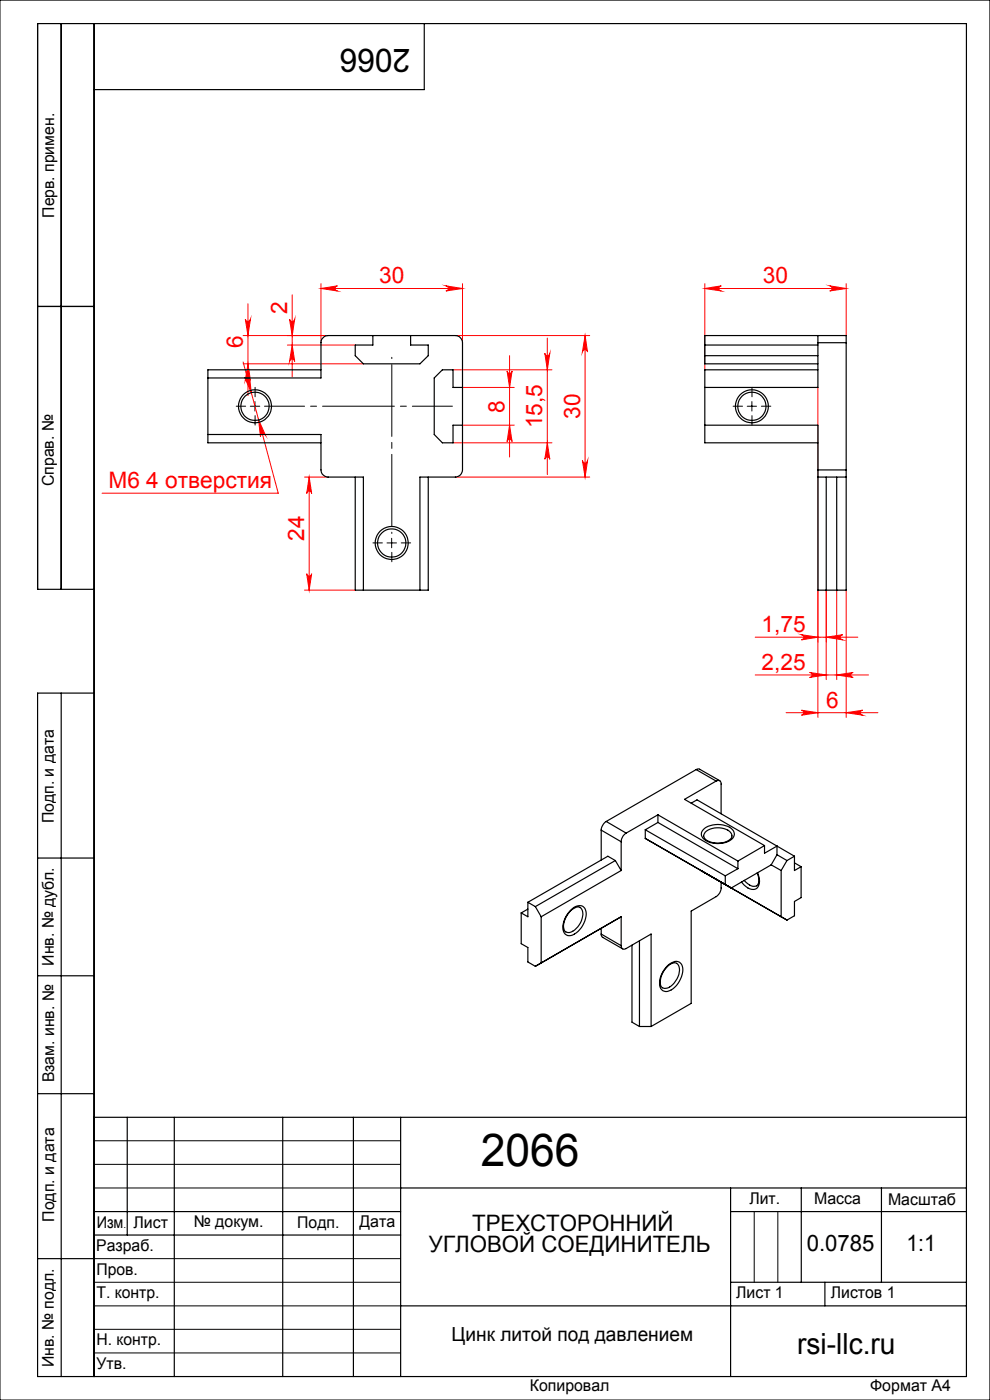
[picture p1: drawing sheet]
<svg xmlns="http://www.w3.org/2000/svg" width="210mm" height="297mm" viewBox="0 0 210 297" stroke-linecap="round" stroke-linejoin="round" font-family="sans-serif">
<g fill="none" stroke="#f00" stroke-width=".21">
<path d="M51.6 77.2h25.5M51.6 71.2h18M51.6 76.8l7.4 27.8h-37.3M52 67.7a.55 .55 0 0 0 .6 .5 .55 .55 0 0 0 .5-.5l-.5 3.5zM52.6 64.4v19.5M52.6 77.2l.5 3.5a.55 .55 0 0 0-.5-.5 .55 .55 0 0 0-.6 .5zM61 73.2h14.3M61.4 67.7a.55 .55 0 0 0 .6 .5 .55 .55 0 0 0 .5-.5l-.5 3.5zM62 62.5v17.4M62 73.2l.5 3.5a.55 .55 0 0 0-.5-.5 .55 .55 0 0 0-.6 .5zM68.1 61.2l3.5-.6a.55 .55 0 0 0-.5 .6 .55 .55 0 0 0 .5 .5zM68.1 60.2v12.5"/>
<path d="M68.1 61.2h30M94.6 60.6l3.5 .6-3.5 .5a.55 .55 0 0 0 .5-.5 .55 .55 0 0 0-.5-.6zM96.1 78.5h21M96.6 71.2h28.5M98.1 60.2v12.5M107.6 78.7a.53 .53 0 0 0 .5 .5 .53 .53 0 0 0 .5-.5l-.5 3.5zM108.1 75.5v21.4M115.6 74.9a.53 .53 0 0 0 .5 .6 .53 .53 0 0 0 .5-.6l-.5 3.6zM116.1 71.7v29M124.1 71.2l.5 3.5a.55 .55 0 0 0-.5-.5 .55 .55 0 0 0-.6 .5zM124.1 71.2v30M149.5 61.2h30"/>
<path d="M149.5 60.2v18.2M149.5 61.2l3.5-.6a.55 .55 0 0 0-.5 .6 .55 .55 0 0 0 .5 .5zM176 60.6l3.5 .6-3.5 .5a.55 .55 0 0 0 .5-.5 .55 .55 0 0 0-.5-.6zM179.5 60.2v11M51.9 80a.53 .53 0 0 0 .6 .4 .53 .53 0 0 0 .4-.6l.4 3.5zM54.9 89.1l1.4 3.2a.55 .55 0 0 0-.7-.3 .55 .55 0 0 0-.4 .6zM96.1 93.9h21M98.1 82.2h11M98.1 90.2h11M108.1 90.2l.5 3.5a.53 .53 0 0 0-.5-.5 .53 .53 0 0 0-.5 .5zM116.1 93.9l.5 3.5a.53 .53 0 0 0-.5-.5 .53 .53 0 0 0-.5 .5zM123.5 97.7a.55 .55 0 0 0 .6 .5 .55 .55 0 0 0 .5-.5l-.5 3.5z"/>
<path d="M173.5 82.2v70M64.6 101.2h5M65.6 101.2v24M65.6 101.2l.5 3.5a.53 .53 0 0 0-.5-.5 .53 .53 0 0 0-.5 .5zM96.6 101.2h28.5M64.6 125.2h10.7M65.1 121.7a.53 .53 0 0 0 .5 .5 .53 .53 0 0 0 .5-.5l-.5 3.5zM160.2 135.2h21.8M170 134.7l3.5 .5-3.5 .5a.55 .55 0 0 0 .5-.5 .55 .55 0 0 0-.5-.5zM175.3 125.2v19M175.3 135.2l3.5-.5a.55 .55 0 0 0-.6 .5 .55 .55 0 0 0 .6 .5zM177.5 125.2v19"/>
<path d="M179.5 125.2v27M160.2 143.2h24M166.8 151.2h19.4M170 150.7l3.5 .5-3.5 .5a.53 .53 0 0 0 .5-.5 .53 .53 0 0 0-.5-.5zM171.7 142.7l3.6 .5-3.6 .5a.53 .53 0 0 0 .6-.5 .53 .53 0 0 0-.6-.5zM177.5 143.2l3.5-.5a.53 .53 0 0 0-.5 .5 .53 .53 0 0 0 .5 .5zM179.5 151.2l3.5-.5a.53 .53 0 0 0-.5 .5 .53 .53 0 0 0 .5 .5z"/>
</g>
<path d="M52.1 86.2h-2M54.1 84.2v-2M54.1 88.2v2M157.5 86.2h-2M159.5 84.2v-2M159.5 88.2v2M161.5 86.2h2M81.1 115.2h-2M83.1 117.2v2M85.1 115.2h2" fill="none" stroke="#000" stroke-width=".21" stroke-dasharray="15.2 1.3 1.3 1.3"/>
<path d="M83.1 113.2v-37.4" fill="none" stroke="#000" stroke-width=".21" stroke-dasharray="15.2 1.3 1.3 1.3" stroke-dashoffset="-1.5"/>
<path d="M56.1 86.2h39.9" fill="none" stroke="#000" stroke-width=".21" stroke-dasharray="15.2 1.3 1.3 1.3" stroke-dashoffset="6.7"/>
<g fill="none" stroke="#000" stroke-width=".21">
<path d="M0 0h210v297h-210zM53.1 86.2h2M54.1 85.2v2M158.5 86.2h2M159.5 85.2v2M82.1 115.2h2M83.1 114.2v2M20 242h65M20 247h65M20 252h65M160 257v15M165 257v15"/>
<path d="M20 267h65M20 272h65M20 277h65M20 282h65M20 287h65"/>
</g>
<g fill="none" stroke="#000" stroke-width=".25">
<path d="M13 5v120M20 5v287M90 5v14h-70M8 65h12M20 125h-12v-120h197v287h-197v-145h12M13 147v145M8 182h12M8 207h12M8 232h12M20 237h185M27 237v25M37 237v55"/>
<path d="M60 237v55M75 237v55M85 237v55M20 257h65M85 252h120M155 252v40M155 257h50M170 252v20M187 252v20M8 267h12M20 262h65M85 277h120"/>
<path d="M155 272h50M175 272v5"/>
</g>
<g fill="#f00">
<path d="M51.9 80l1.4 3.3-.4-3.5a.53 .53 0 0 1-.4 .6 .53 .53 0 0 1-.6-.4zM54.9 89.1l.3 3.5a.55 .55 0 0 1 .4-.6 .55 .55 0 0 1 .7 .3zM171.7 142.7l3.6 .5-3.6 .5a.53 .53 0 0 0 .6-.5 .53 .53 0 0 0-.6-.5zM177.5 143.2l3.5-.5a.53 .53 0 0 0-.5 .5 .53 .53 0 0 0 .5 .5z"/>
<path d="M170 134.7l3.5 .5-3.5 .5a.55 .55 0 0 0 .5-.5 .55 .55 0 0 0-.5-.5zM175.3 135.2l3.5-.5a.55 .55 0 0 0-.6 .5 .55 .55 0 0 0 .6 .5z"/>
<path d="M94.6 60.6l3.5 .6-3.5 .5a.55 .55 0 0 0 .5-.5 .55 .55 0 0 0-.5-.6zM68.1 61.2l3.5-.6a.55 .55 0 0 0-.5 .6 .55 .55 0 0 0 .5 .5z"/>
<path d="M176 60.6l3.5 .6-3.5 .5a.55 .55 0 0 0 .5-.5 .55 .55 0 0 0-.5-.6zM149.5 61.2l3.5-.6a.55 .55 0 0 0-.5 .6 .55 .55 0 0 0 .5 .5zM179.5 151.2l3.5-.5a.53 .53 0 0 0-.5 .5 .53 .53 0 0 0 .5 .5zM170 150.7l3.5 .5-3.5 .5a.53 .53 0 0 0 .5-.5 .53 .53 0 0 0-.5-.5z"/>
<path d="M52.6 77.2l.5 3.5a.55 .55 0 0 0-.5-.5 .55 .55 0 0 0-.6 .5zM52 67.7a.55 .55 0 0 0 .6 .5 .55 .55 0 0 0 .5-.5l-.5 3.5zM62 73.2l.5 3.5a.55 .55 0 0 0-.5-.5 .55 .55 0 0 0-.6 .5zM61.4 67.7a.55 .55 0 0 0 .6 .5 .55 .55 0 0 0 .5-.5l-.5 3.5zM65.1 121.7a.53 .53 0 0 0 .5 .5 .53 .53 0 0 0 .5-.5l-.5 3.5zM65.6 101.2l.5 3.5a.53 .53 0 0 0-.5-.5 .53 .53 0 0 0-.5 .5z"/>
<path d="M124.1 71.2l.5 3.5a.55 .55 0 0 0-.5-.5 .55 .55 0 0 0-.6 .5zM123.5 97.7a.55 .55 0 0 0 .6 .5 .55 .55 0 0 0 .5-.5l-.5 3.5z"/>
<path d="M107.6 78.7a.53 .53 0 0 0 .5 .5 .53 .53 0 0 0 .5-.5l-.5 3.5zM108.1 90.2l.5 3.5a.53 .53 0 0 0-.5-.5 .53 .53 0 0 0-.5 .5z"/>
<path d="M115.6 74.9a.53 .53 0 0 0 .5 .6 .53 .53 0 0 0 .5-.6l-.5 3.6zM116.1 93.9l.5 3.5a.53 .53 0 0 0-.5-.5 .53 .53 0 0 0-.5 .5z"/>
</g>
<g fill="none" stroke="#000" stroke-width=".25">
<path d="M68.1 78.5h-24v15.4h24M79.1 71.2v2h-3.7v2.3l1.7 1.7h12l1.7-1.7v-2.3h-3.7v-2M149.5 73.2h24M149.5 75.5h24M173.5 71.2v1.5M173.5 78.5h-24v15.4h24M173.5 72.7v9.5h-24M173.5 72.7h6M179.5 72.7v-1.5h-30v6h24M179.5 72.7v27M44.1 80.2h24v-7.5a1.57 1.57 0 0 1 1.5-1.5h27a1.57 1.57 0 0 1 1.5 1.5v27a1.57 1.57 0 0 1-1.5 1.5h-7.5v24M44.1 92.2h24v7.5a1.57 1.57 0 0 0 1.5 1.5h7.5v24"/>
<path d="M98.1 82.2h-2v-3.7h-2.3l-1.7 1.7v12l1.7 1.7h2.3v-3.7h2M149.5 90.2h24v9.5M173.5 99.7v1.5M173.5 99.7h6M179.5 99.7v1.5M75.4 101.2v24h15.4v-24M173.5 101.2h6M173.5 101.2v24h6v-24M175.3 101.2v24M177.5 101.2v24M127.5 176.1l4.3 2.5M127.5 176.1v6.4"/>
<path d="M128.6 174.3a2.49 2.49 0 0 0-1.1 1.8M128.6 174.3l4.2 2.4M131.8 178.6v6.1M132.8 176.7a2.33 2.33 0 0 0-1 1.9M136.9 176v1.9M136.9 177.9l1.2 .7M136.9 176l16.9 9.8M136.9 177.9l30 17.3M139.6 172.9l-6.8 3.8M139.6 172.9v1.6M139.6 174.5l-2.7 1.5M139.6 172.9l16.9 9.8"/>
<path d="M139.6 174.5l16.9 9.8M146.6 170.4l1.2-.7 17 9.8M147.7 163.3l.6-.2 4.4 2.5M147.7 163.3l4.2 2.4M147.7 163.3l-19.1 11M149.2 176a4.9 4.9 0 0 1 6.2 0 1.46 1.46 0 0 1-.6 2.4 5.2 5.2 0 0 1-5.6-.5 1.28 1.28 0 0 1 0-1.9zM149.6 176.5a4.2 4.2 0 0 1 5.4 .1 1.07 1.07 0 0 1-.6 1.8 4.6 4.6 0 0 1-4.9-.5l-.2-.6zM151.9 165.7a.64 .64 0 0 1 .8-.1 .64 .64 0 0 1 .3 .7v6.3M151.9 165.7l-6.7 3.9 17 9.8M162.2 179.4l-5.7 3.3M162.2 179.4v1.6l2.6-1.5M164.8 179.5v1.8"/>
<path d="M164.8 179.5l3.7 2.1M110.6 193.7v6.5l1.4 .8v3.1l1.6 .9M112 191.4v3.1l-1.4-.8M112 191.4l1.6 .9M112 192.9l-1.4 .8M113.6 192.3l1.2 2.2M114.8 194.5v9.8l-1.2 .7M121 193.3a1.72 1.72 0 0 1 2.2-.7 3.5 3.5 0 0 1-1 4.4 1.63 1.63 0 0 1-2.4 .5 4 4 0 0 1 1.2-4.2zM121.1 193a1.9 1.9 0 0 1 3-.3 4.7 4.7 0 0 1-2.3 5.5 1.51 1.51 0 0 1-1.7 .1 1.51 1.51 0 0 1-.7-1.6 5.6 5.6 0 0 1 1.7-3.7zM127.5 198.2l.1 .4 .2 .3 4.3 2.4M127.5 197v1.2M127.5 198.2l4.3 2.4"/>
<path d="M130.5 182.6l-16.9 9.7M130.5 182.6l1.3 2.1M130.5 182.6l-1.6-1-16.9 9.8M131.8 194.5v6.1M131.8 194.5l-18.2 10.5M131.8 184.7l-17 9.8M131.8 194.5l-1.3 .7M135.6 199.6v18.2M148.7 184.7l1.3 .7M153 187.1a3.2 3.2 0 0 1-.2 2.1l-.7 .9-5.5 3.2v19.6l-8.5 4.9M156.5 184.3l-2.7 1.5M156.5 182.7v1.6"/>
<path d="M160.6 185.2a2.13 2.13 0 0 1-.3 2.8 2.7 2.7 0 0 1-2.4-1.2M160.7 185.1a2.8 2.8 0 0 1-.3 3.5 2.7 2.7 0 0 1-3.1-1.5M163.6 183.5l-8.5 4.9-1.3-.8v-1.8M163.6 183.5l2.1 1.2M164.8 181.3l-1.2 2.2M164.8 181.3l2.1 1.3M165.7 184.7v9.8l1.2 .7M166.9 182.6l-1.2 2.1M168.5 181.6l-1.6 1M168.5 181.6v3.1l1.4-.8M168.5 183.1l1.4 .8M169.9 183.9v6.5l-1.4 .8v3.1l-1.6 .9"/>
<path d="M131.8 200.6a.65 .65 0 0 0 .3 .7 .65 .65 0 0 0 .7-.1l5.3-3v19.6M134.1 200.5v16.3l1.5 1M135.6 217.8h2.5M141.6 204.9l.8-.6a1.51 1.51 0 0 1 1.7-.2 1.51 1.51 0 0 1 .8 1.6 4.9 4.9 0 0 1-3.6 4.7 1.68 1.68 0 0 1-1.4-2.3l.7-2zM141.8 204.9a1.3 1.3 0 0 1 2.1-.2 4 4 0 0 1-2.6 5 1.05 1.05 0 0 1-1.2-1.4 5 5 0 0 1 1.7-3.4z"/>
<circle cx="54.1" cy="86.2" r="2.99"/>
<circle cx="54.1" cy="86.2" r="3.5"/>
<circle cx="159.5" cy="86.2" r="3.5"/>
<circle cx="159.5" cy="86.2" r="2.99"/>
<circle cx="83.1" cy="115.2" r="2.99"/>
<circle cx="83.1" cy="115.2" r="3.5"/>
</g>
<text font-size="9.6" x="102" y="247.3">2066</text>
<text font-size="6.9" x="87" y="10.4" transform="rotate(-180 87 10.4)">2066</text>
<text font-size="6.2" x="169.1" y="287.3">rsi-llc.ru</text>
<g font-size="4.8" fill="#f00">
<text x="80.4" y="60.1">30</text>
<text x="161.8" y="60.1">30</text>
<text x="60.9" y="66.5" transform="rotate(-90 60.9 66.5)">2</text>
<text x="51.5" y="73.8" transform="rotate(-90 51.5 73.8)">6</text>
<text x="107" y="87.5" transform="rotate(-90 107 87.5)">8</text>
<text x="123" y="88.8" transform="rotate(-90 123 88.8)">30</text>
<text x="115" y="90.9" transform="rotate(-90 115 90.9)">15,5</text>
<text x="23" y="103.5">М6 4 отверстия</text>
<text x="64.5" y="114.8" transform="rotate(-90 64.5 114.8)">24</text>
<text x="161.5" y="134.1">1,75</text>
<text x="161.5" y="142.1">2,25</text>
<text x="175.3" y="150.1">6</text>
</g>
<g font-size="4.8">
<text x="100.1" y="261.1">ТРЕХСТОРОННИЙ</text>
<text x="91" y="265.6">УГЛОВОЙ СОЕДИНИТЕЛЬ</text>
<text x="171.1" y="265.3">0.0785</text>
<text x="192.3" y="265.3">1:1</text>
</g>
<text font-size="4.1" x="95.8" y="284.5">Цинк литой под давлением</text>
<g font-size="3.4">
<text x="11.5" y="46.2" transform="rotate(-90 11.5 46.2)">Перв. примен.</text>
<text x="11.4" y="103.2" transform="rotate(-90 11.4 103.2)">Справ. №</text>
<text x="11.4" y="174.7" transform="rotate(-90 11.4 174.7)">Подп. и дата</text>
<text x="11.5" y="204.9" transform="rotate(-90 11.5 204.9)">Инв. № дубл.</text>
<text x="11.5" y="229.6" transform="rotate(-90 11.5 229.6)">Взам. инв. №</text>
<text x="159" y="255.5">Лит.</text>
<text x="172.7" y="255.5">Масса</text>
<text x="188.4" y="255.6">Масштаб</text>
<text x="11.5" y="259.2" transform="rotate(-90 11.5 259.2)">Подп. и дата</text>
<text x="20.5" y="260.4">Изм</text>
<text x="28.3" y="260.4">Лист</text>
<text x="41.1" y="260.4">№ докум.</text>
<text x="63.1" y="260.4">Подп.</text>
<text x="76.2" y="260.4">Дата</text>
<text x="20.4" y="265.4">Разраб.</text>
<text x="20.5" y="275.4">Т. контр.</text>
<text x="20.5" y="270.4">Пров.</text>
<text x="156.2" y="275.4">Лист 1</text>
<text x="176.2" y="275.4">Листов 1</text>
<text x="20.5" y="285.4">Н. контр.</text>
<text x="11.4" y="290" transform="rotate(-90 11.4 290)">Инв. № подл.</text>
<text x="20.5" y="290.4">Утв.</text>
<text x="112.4" y="295">Копировал</text>
<text x="184.6" y="295">Формат А4</text>
</g>
<text font-size="2.1" x="26.2" y="260.4">.</text>
</svg>
